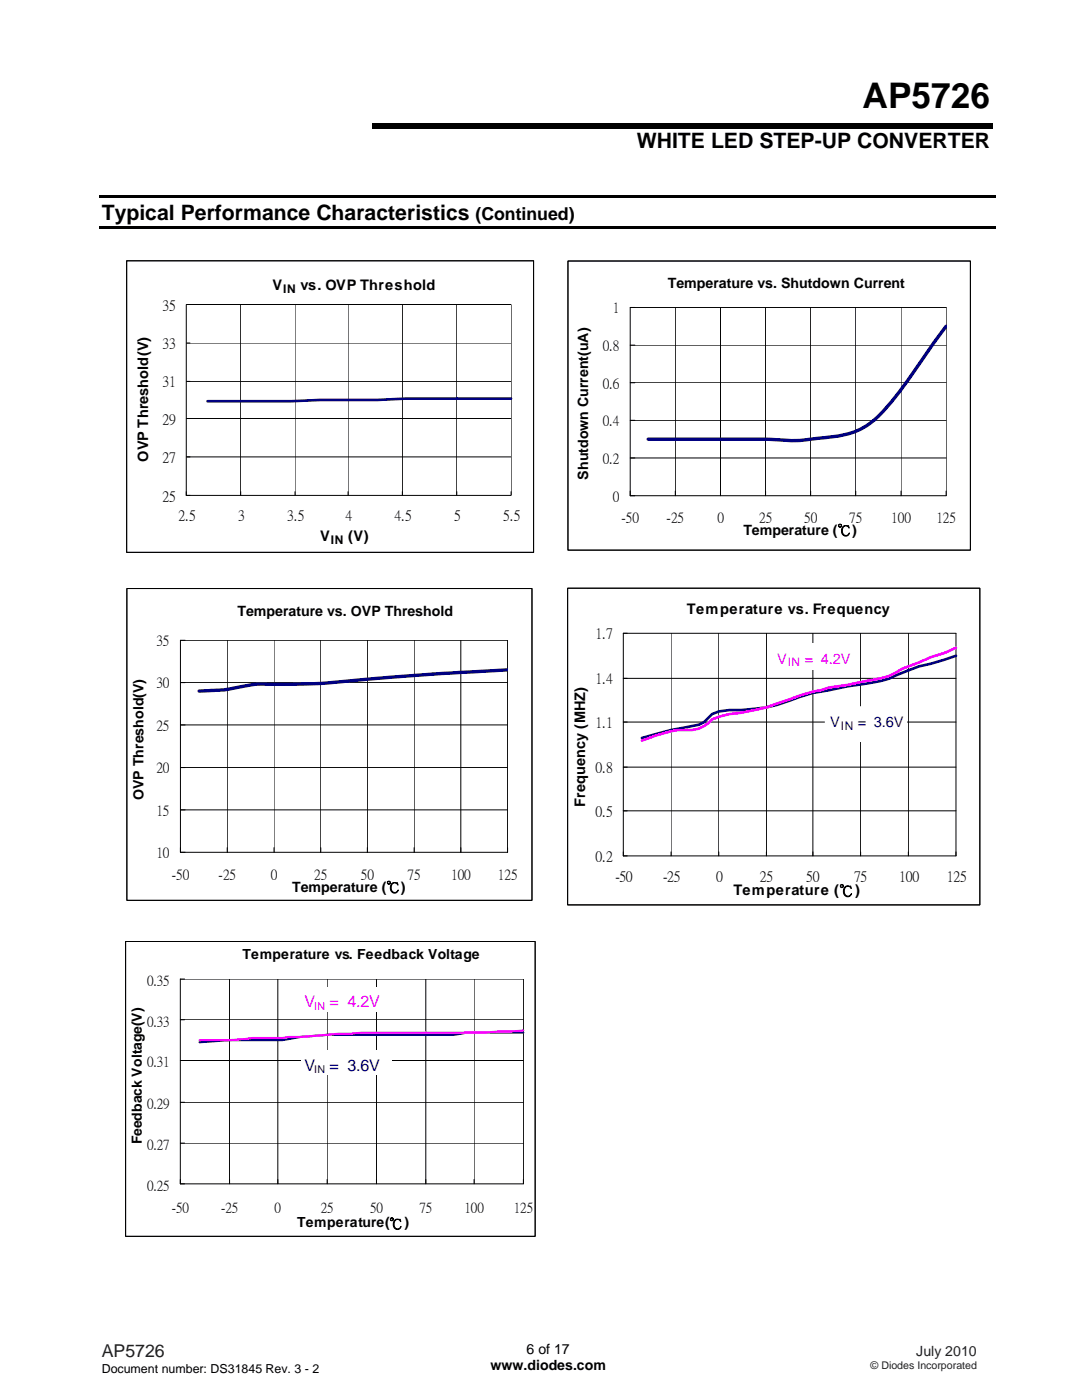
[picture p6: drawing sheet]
<svg xmlns="http://www.w3.org/2000/svg" width="216mm" height="279mm" viewBox="0 0 216 279" stroke-linecap="round" stroke-linejoin="round" font-family="sans-serif">
<path d="M19.8 39h178.8v.5h-178.8zM74.3 24.5h123.8v1.1h-123.8zM19.8 45.1h178.8v.5h-178.8z" fill="#000"/>
<path d="M25.3 52h81.2v58.2h-81.2z" fill-rule="evenodd" fill="#fff" stroke="#000" stroke-width=".2"/>
<path d="M25.3 52h81.2v58.2h-81.2zM37.2 76.1h64.8M37.2 68.5h64.8M48 60.8v38.1M58.9 60.8v38.1M69.4 60.8v38.1M80.3 60.8v38.1M91.1 60.8v38.1M37.2 98.1v.8h64.8v-38.1h-64.8v38.1h.8M37.2 91.2h64.8M37.2 83.5h64.8" fill="none" stroke="#000" stroke-width=".2"/>
<path d="M102 79.5h-20.9l-5.8 .3h-11.4l-5.8 .3h-16.7" fill="none" stroke="#000080" stroke-width=".53"/>
<path d="M113.3 52.1h80.3v57.7h-80.3z" fill-rule="evenodd" fill="#fff" stroke="#000" stroke-width=".2"/>
<path d="M113.3 52.1h80.3v57.7h-80.3zM125.8 76.4h63M125.8 68.9h63M134.7 61.4v37.5M143.8 61.4v37.5M152.8 61.4v37.5M161.8 61.4v37.5M170.8 61.4v37.5M179.8 61.4v37.5M125.8 98v.9h63v-37.5h-63v37.5h.9M125.8 91.4h63M125.8 83.9h63" fill="none" stroke="#000" stroke-width=".2"/>
<path d="M188.8 65.1l-4.4 6.1a74.1 74.1 0 0 1-10 12.7 15.4 15.4 0 0 1-9.2 3.4 42 42 0 0 1-8.8 .6l-3.6-.2h-23.5" fill="none" stroke="#000080" stroke-width=".68"/>
<path d="M25.3 117.5h80.9v62.2h-80.9z" fill-rule="evenodd" fill="#fff" stroke="#000" stroke-width=".2"/>
<path d="M25.3 117.5h80.9v62.2h-80.9zM36 136.2h65.3M45.3 127.8v42.3M54.7 127.8v42.3M64 127.8v42.3M73.3 127.8v42.3M82.6 127.8v42.3M91.9 127.8v42.3M36 153.2h65.3M36 144.7h65.3M36 169.2v.9h65.3v-42.3h-65.3v42.3h.9M36 161.6h65.3" fill="none" stroke="#000" stroke-width=".2"/>
<path d="M101.3 133.7l-13.1 .7-13.5 1a167.6 167.6 0 0 1-23.8 1.2l-.6 .1a35.8 35.8 0 0 1-7.6 1.1l-3 .1" fill="none" stroke="#000080" stroke-width=".68"/>
<path d="M113.3 117.4h82.2v63.2h-82.2z" fill-rule="evenodd" fill="#fff" stroke="#000" stroke-width=".2"/>
<path d="M113.3 117.4h82.2v63.2h-82.2zM124.4 135.4h66.4M133.9 126.4v44.4M143.4 126.4v44.4M152.9 126.4v44.4M162.2 126.4v44.4M171.7 126.4v44.4M181.3 126.4v44.4M124.4 153.1h66.4M124.4 144.1h66.4M124.4 170v.8h66.4v-44.4h-66.4v44.4h.8M124.4 161.8h66.4" fill="none" stroke="#000" stroke-width=".2"/>
<path d="M190.8 130.9l-5.1 1.6-2.3 .5-4.8 1.9a15.4 15.4 0 0 1-5.8 1.5l-3.7 .6-3.7 .8a26.3 26.3 0 0 0-8 2.1 27.4 27.4 0 0 1-9.5 1.8h-2.4l-2.1 .3-1.3 .5-1.6 1.6-1.1 .5-1.3 .3a65.9 65.9 0 0 0-10 2.4" fill="none" stroke="#000080" stroke-width=".53"/>
<path d="M190.8 129.3l-2.4 1-2.7 .8-5.8 2.4a14.5 14.5 0 0 1-7.1 2.4l-3.7 .8-3.7 .5-5.8 1.6-4.6 1.6a38.9 38.9 0 0 1-9.5 2.1l-2.1 .5-1.3 .6a6.3 6.3 0 0 1-4 2.1h-2.9l-1.3 .2-2.9 .8-2.9 1.1" fill="none" stroke="#f0f" stroke-width=".53"/>
<path d="M164.7 141.1h16.2v6.9h-16.2z" fill="#fff"/>
<path d="M164.7 141.1h16.2v6.9h-16.2z" fill="none" stroke="#fff" stroke-width=".26"/>
<path d="M154.2 128.4h16.3v5.3h-16.3z" fill="#fff"/>
<path d="M25.1 187.9h81.7v58.8h-81.7z" fill-rule="evenodd" fill="#fff" stroke="#000" stroke-width=".2"/>
<path d="M25.1 187.9h81.7v58.8h-81.7zM45.8 195.4v40.9M55.4 195.4v40.9M65.3 195.4v40.9M75.1 195.4v40.9M85 195.4v40.9M94.6 195.4v40.9M36 220h68.4M36 211.6h68.4M36 203.5h68.4M36 235.4v.9h68.4v-40.9h-68.4v40.9h.8M36 228.1h68.4" fill="none" stroke="#000" stroke-width=".2"/>
<path d="M104.4 206.1h-11.3a16.3 16.3 0 0 1-5.6 .4h-10.9a105.4 105.4 0 0 0-16.7 .4 24.4 24.4 0 0 1-8.3 .7h-5.8l-6 .4" fill="none" stroke="#000080" stroke-width=".43"/>
<path d="M104.4 205.7a222.2 222.2 0 0 1-19.1 .4h-5.4a162.7 162.7 0 0 0-17.2 .6l-5.1 .2a36.9 36.9 0 0 1-7.3 .3l-4.5 .4h-6" fill="none" stroke="#f0f" stroke-width=".43"/>
<g fill="#fff">
<path d="M60.1 197h17.9v4.9h-17.9z"/>
<path d="M60.1 209.6h17.9v5h-17.9z"/>
</g>
<text font-size="7" x="172.1" y="21.6">AP5726</text>
<g font-size="4.2">
<text x="127.1" y="29.5">WHITE LED STEP-UP CONVERTER</text>
<text x="20.3" y="43.8">Typical Performance Characteristics</text>
</g>
<text font-size="3.5" x="94.9" y="43.8">(Continued)</text>
<text font-size="3.5" fill="#231f20" x="20.3" y="270.9">AP5726</text>
<g font-size="3.2" fill="#f0f">
<text x="60.8" y="201.1">V</text>
<text x="65.7" y="201.1">= 4.2V</text>
</g>
<g font-size="3.2" fill="#000080">
<text x="60.8" y="213.7">V</text>
<text x="65.7" y="213.7">= 3.6V</text>
</g>
<g font-size="2.9">
<text x="54.4" y="57.9">V</text>
<text x="59.9" y="57.9">vs. OVP Threshold</text>
<text x="32.4" y="61.8">35</text>
<text x="32.4" y="69.5">33</text>
<text x="32.4" y="77.1">31</text>
<text x="32.4" y="84.5">29</text>
<text x="29.5" y="92.3" transform="rotate(-90 29.5 92.3)">OVP Threshold(V)</text>
<text x="32.4" y="92.2">27</text>
<text x="32.4" y="99.9">25</text>
<text x="35.6" y="103.8">2.5</text>
<text x="47.5" y="103.8">3</text>
<text x="57.3" y="103.8">3.5</text>
<text x="63.9" y="107.9">V</text>
<text x="68.9" y="103.8">4</text>
<text x="69.4" y="107.9">(V)</text>
<text x="78.7" y="103.8">4.5</text>
<text x="90.6" y="103.8">5</text>
<text x="100.4" y="103.8">5.5</text>
<text x="137.1" y="122.5">Temperature vs. Frequency</text>
<text x="118.8" y="127.4">1.7</text>
<text x="118.8" y="136.4">1.4</text>
<text x="118.8" y="145.1">1.1</text>
<text x="118.8" y="154.1">0.8</text>
<text x="116.8" y="161" transform="rotate(-90 116.8 161)">Frequency (MHZ)</text>
<text x="118.8" y="162.8">0.5</text>
<text x="118.8" y="171.8">0.2</text>
<text x="122.8" y="175.8">-50</text>
<text x="132.3" y="175.8">-25</text>
<text x="142.9" y="175.8">0</text>
<text x="146.3" y="178.5">Temperature (℃)</text>
<text x="151.6" y="175.8">25</text>
<text x="160.9" y="175.8">50</text>
<text x="170.4" y="175.8">75</text>
<text x="179.4" y="175.8">100</text>
<text x="188.9" y="175.8">125</text>
</g>
<g font-size="2.9" fill="#f0f">
<text x="155.1" y="132.4">V</text>
<text x="160.6" y="132.4">= 4.2V</text>
</g>
<g font-size="2.9" fill="#000080">
<text x="165.7" y="145.1">V</text>
<text x="171.2" y="145.1">= 3.6V</text>
</g>
<g font-size="2.8">
<text x="133.3" y="57.5">Temperature vs. Shutdown Current</text>
<text x="122.3" y="62.3">1</text>
<text x="120.3" y="69.8">0.8</text>
<text x="120.3" y="77.4">0.6</text>
<text x="120.3" y="84.8">0.4</text>
<text x="117.4" y="95.7" transform="rotate(-90 117.4 95.7)">Shutdown Current(uA)</text>
<text x="120.3" y="92.4">0.2</text>
<text x="122.3" y="99.9">0</text>
<text x="124" y="104.2">-50</text>
<text x="133" y="104.2">-25</text>
<text x="143.1" y="104.2">0</text>
<text x="148.3" y="106.8">Temperature (℃)</text>
<text x="151.5" y="104.2">25</text>
<text x="160.5" y="104.2">50</text>
<text x="169.5" y="104.2">75</text>
<text x="177.8" y="104.2">100</text>
<text x="186.8" y="104.2">125</text>
<text x="47.4" y="122.9">Temperature vs. OVP Threshold</text>
<text x="31.2" y="128.7">35</text>
<text x="31.2" y="137.2">30</text>
<text x="31.2" y="145.6">25</text>
<text x="31.2" y="154.1">20</text>
<text x="28.6" y="159.7" transform="rotate(-90 28.6 159.7)">OVP Threshold(V)</text>
<text x="31.2" y="162.6">15</text>
<text x="31.2" y="171">10</text>
<text x="34.3" y="175.3">-50</text>
<text x="43.6" y="175.3">-25</text>
<text x="54" y="175.3">0</text>
<text x="58.3" y="178">Temperature (℃)</text>
<text x="62.7" y="175.3">25</text>
<text x="72" y="175.3">50</text>
<text x="81.3" y="175.3">75</text>
<text x="90" y="175.3">100</text>
<text x="99.4" y="175.3">125</text>
<text x="48.4" y="191.3">Temperature vs. Feedback Voltage</text>
<text x="29.4" y="196.6">0.35</text>
<text x="29.4" y="204.7">0.33</text>
<text x="29.4" y="212.8">0.31</text>
<text x="29.4" y="221.1">0.29</text>
<text x="28.3" y="228.3" transform="rotate(-90 28.3 228.3)">Feedback Voltage(V)</text>
<text x="29.4" y="229.3">0.27</text>
<text x="29.4" y="237.4">0.25</text>
<text x="34.3" y="241.9">-50</text>
<text x="44.1" y="241.9">-25</text>
<text x="54.8" y="241.9">0</text>
<text x="59.3" y="244.8">Temperature(℃)</text>
<text x="64" y="241.9">25</text>
<text x="73.8" y="241.9">50</text>
<text x="83.7" y="241.9">75</text>
<text x="92.7" y="241.9">100</text>
<text x="102.5" y="241.9">125</text>
<text x="97.9" y="273.5">www.diodes.com</text>
<text x="105.1" y="270.2">6 of 17</text>
</g>
<text font-size="2.8" fill="#231f20" x="182.8" y="270.6">July 2010</text>
<text font-size="2.5" x="20.3" y="274">Document number: DS31845 Rev. 3 - 2</text>
<g font-size="2.4">
<text x="56.5" y="58.5">IN</text>
<text x="66" y="108.5">IN</text>
</g>
<text font-size="2.4" fill="#f0f" x="157.2" y="133">IN</text>
<text font-size="2.4" fill="#000080" x="167.8" y="145.7">IN</text>
<text font-size="2.1" fill="#f0f" x="62.7" y="201.6">IN</text>
<text font-size="2.1" fill="#000080" x="62.7" y="214.2">IN</text>
<text font-size="2.1" fill="#231f20" x="173.7" y="273.2">© Diodes Incorporated</text>
</svg>
